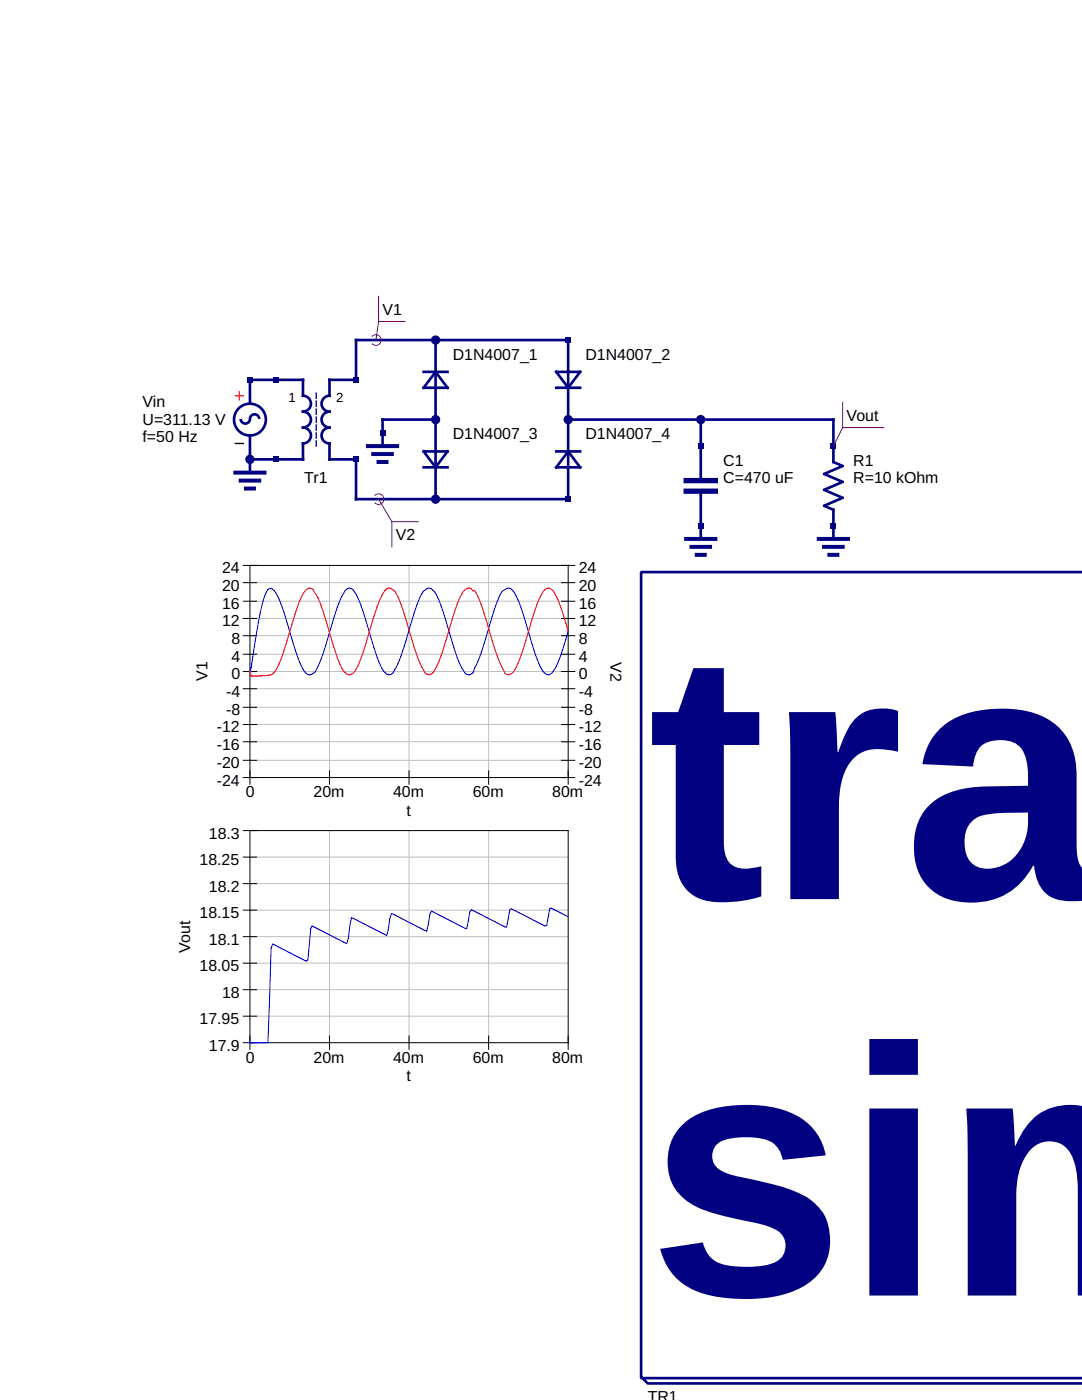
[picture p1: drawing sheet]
<svg xmlns="http://www.w3.org/2000/svg" width="216mm" height="279mm" viewBox="0 0 216 279" stroke-linecap="round" stroke-linejoin="round" font-family="sans-serif">
<g fill="none" stroke="#000080" stroke-width=".53">
<path d="M71 67.9h42.4v31.7h-42.4v-7.9h-5.3v-3.2a1.59 1.59 0 0 1-1.5-1.6 1.59 1.59 0 0 1 1.5-1.6 1.59 1.59 0 0 1-1.5-1.6 1.59 1.59 0 0 1 1.5-1.5 1.59 1.59 0 0 1-1.5-1.6 1.59 1.59 0 0 1 1.5-1.6v-3.2h5.3zM84.5 74.2h4.8M86.9 67.9v31.7M86.9 74.2l2.4 3.2h-4.8zM111 74.2h4.8l-2.4 3.2zM111 77.4h4.8M48 83.6a.93 .93 0 0 0 .9 .9 .93 .93 0 0 0 1-.9 .93 .93 0 0 1 .9-.9 .93 .93 0 0 1 .9 .9M49.9 80.6v-4.8h10.6v3.2a1.59 1.59 0 0 1 1.5 1.6 1.59 1.59 0 0 1-1.5 1.6 1.59 1.59 0 0 1 1.5 1.5 1.59 1.59 0 0 1-1.5 1.6 1.59 1.59 0 0 1 1.5 1.6 1.59 1.59 0 0 1-1.5 1.6v3.2h-10.6M49.9 86.9v7.4M84.5 93.3h4.8M84.5 90.1h4.8l-2.4 3.2zM86.9 83.7h-10.6v5.3"/>
<path d="M111 90.1h4.8M113.4 90.1l2.4 3.2h-4.8zM113.4 83.7h52.9v8.5l1.8 .8-3.7 1.6 3.7 1.6-3.7 1.6 3.7 1.6-3.7 1.5 1.9 .8v5.9M139.8 83.7v12.2M139.8 98v9.6M127.9 114.2h.1M127.9 114.2h88M127.9 114.2v160.8h88M127.9 274.8l1.3 1.3h86.7"/>
<circle cx="49.9" cy="83.7" r="3.2"/>
</g>
<path d="M47 94.3h5.8M48 95.9h3.7M49.1 97.5h1.6M73.4 89h5.8M74.5 90.6h3.7M75.5 92.2h1.6M136.9 107.6h5.8M138 109.1h3.7M139 110.7h1.6M163.4 107.6h5.8M164.4 109.1h3.7M165.5 110.7h1.6" fill="none" stroke="#000080" stroke-width=".79"/>
<path d="M63.1 78.4v10.6" fill="none" stroke="#000080" stroke-width=".26" stroke-dasharray="1.1 .5"/>
<path d="M47 79h1.6M47.8 78.2v1.6" fill="none" stroke="#f00" stroke-width=".26"/>
<path d="M47 88.5h1.6" fill="none" stroke="#000" stroke-width=".26"/>
<path d="M136.9 98h5.8M136.9 95.9h5.8" fill="none" stroke="#000080" stroke-width="1.1"/>
<path d="M75.5 59.1v5.1M74.3 67.1a1.06 1.06 0 0 1 1.5 0 1.06 1.06 0 0 1 0 1.5 1.06 1.06 0 0 1-1.5 0M75.5 64.2l-.5 3.7M75.5 64.2h5.3M74.8 98.9a1.06 1.06 0 0 1 1.5 0 1.06 1.06 0 0 1 0 1.5 1.06 1.06 0 0 1-1.5 0M75.5 99.6l2.7 4.5M78.2 104.1v5M78.2 104.1h5.3" fill="none" stroke="#800080" stroke-width=".2"/>
<g fill="#000080">
<path d="M75.8 85.9h1.1v1h-1.1z"/>
<path d="M54.6 75.3h1.1v1h-1.1z"/>
<path d="M70.5 75.3h1.1v1h-1.1z"/>
<path d="M70.5 91.1h1.1v1.1h-1.1z"/>
<path d="M54.6 91.1h1.1v1.1h-1.1z"/>
<path d="M49.3 75.3h1.1v1h-1.1z"/>
</g>
<g fill="#000080" stroke="#000080" stroke-width=".26">
<circle cx="49.9" cy="91.7" r=".79"/>
<circle cx="86.9" cy="67.9" r=".79"/>
<circle cx="86.9" cy="83.7" r=".79"/>
<circle cx="86.9" cy="99.6" r=".79"/>
<circle cx="113.4" cy="83.7" r=".79"/>
</g>
<g fill="#000080">
<path d="M112.8 67.3h1.1v1.1h-1.1z"/>
<path d="M112.8 99.1h1.1v1h-1.1z"/>
<path d="M139.3 104.4h1.1v1h-1.1z"/>
<path d="M139.3 88.5h1.1v1.1h-1.1z"/>
<path d="M165.8 104.4h1v1h-1z"/>
<path d="M165.8 88.5h1v1.1h-1z"/>
</g>
<path d="M168.1 85.3l-1.8 3.7M168.1 80.3v5M168.1 85.3h8.2" fill="none" stroke="#800080" stroke-width=".2"/>
<circle cx="139.8" cy="83.7" r=".79" fill="#000080" stroke="#000080" stroke-width=".26"/>
<g fill="none" stroke="#c0c0c0" stroke-width=".2">
<path d="M49.9 116.3h63.5M49.9 120h63.5M65.7 112.8v42.4M81.6 112.8v42.4M97.5 112.8v42.4M49.9 123.4h63.5M49.9 126.9h63.5M49.9 130.6h63.5M49.9 134h63.5M49.9 137.5h63.5M49.9 141.2h63.5M49.9 144.6h63.5"/>
<path d="M49.9 148h63.5M49.9 151.7h63.5M49.9 171.1h63.5M49.9 176.3h63.5M65.7 165.8v42.3M81.6 165.8v42.3M97.5 165.8v42.3M49.9 181.6h63.5M49.9 186.9h63.5M49.9 192.2h63.5M49.9 197.5h63.5M49.9 202.8h63.5"/>
</g>
<g fill="none" stroke="#000" stroke-width=".2">
<path d="M48.6 120h2.6M48.6 116.3h2.6M48.6 112.8h66.1M49.9 112.8v43.7M112.1 120h2.6M112.1 116.3h2.6M113.4 112.8v43.7M48.6 137.5h2.6M48.6 134h2.6M48.6 130.6h2.6M48.6 126.9h2.6M48.6 123.4h2.6"/>
<path d="M112.1 137.5h2.6M112.1 134h2.6M112.1 130.6h2.6M112.1 126.9h2.6M112.1 123.4h2.6M48.6 155.2h66.1M48.6 151.7h2.6M48.6 148h2.6M48.6 144.6h2.6M48.6 141.2h2.6M65.7 153.9v2.6M81.6 153.9v2.6"/>
<path d="M97.5 153.9v2.6M112.1 151.7h2.6M112.1 148h2.6M112.1 144.6h2.6M112.1 141.2h2.6M48.6 165.8h64.8v43.6M48.6 176.3h2.6M48.6 171.1h2.6M49.9 165.8v43.6M48.6 197.5h2.6M48.6 192.2h2.6M48.6 186.9h2.6"/>
<path d="M48.6 181.6h2.6M48.6 208.1h64.8M48.6 202.8h2.6M65.7 206.8v2.6M81.6 206.8v2.6M97.5 206.8v2.6"/>
</g>
<path d="M49.9 134h.1M113.4 126a31.5 31.5 0 0 1-3.1 8 1.05 1.05 0 0 1-.9 .7 1.05 1.05 0 0 1-1-.6 34.1 34.1 0 0 1-3.2-8.7 27.9 27.9 0 0 0-2.8-7.5 .96 .96 0 0 0-1.6-.2 2.14 2.14 0 0 0-1.3 1.7l-1 2.6-2.5 8.3-1.6 4a1.1 1.1 0 0 1-1.9-.4 27.8 27.8 0 0 1-2.6-6.8 41.7 41.7 0 0 0-3.2-9 1.26 1.26 0 0 0-1.6-.6 5.1 5.1 0 0 0-1.9 3.1l-1.3 4a43.8 43.8 0 0 1-3.1 9.1 1.23 1.23 0 0 1-1.3 1 3.9 3.9 0 0 1-1.9-2.7l-1.6-4.9a39.9 39.9 0 0 0-3.2-8.9 1.04 1.04 0 0 0-.9-.8 1.04 1.04 0 0 0-1 .5 26.9 26.9 0 0 0-2.9 7.5 38.5 38.5 0 0 1-3.2 8.8l-.3 .1a1 1 0 0 1-1.7-.2 35.1 35.1 0 0 1-3.2-8.8 27.8 27.8 0 0 0-2.9-7.4l-.6-.5h-.3a3.9 3.9 0 0 0-1.3 2.5 133.5 133.5 0 0 0-2.3 13l-.3 1.1M113.4 183l-3.4-1.8-.3 .1-.6 3.4-.3 .1-6.8-3.4-.3 .2-.6 3.4h-.3l-6.7-3.4-.3 .3-.7 3.5-7-3.6-.3 .7-.7 3.3-7-3.5-.9 4.4-7.1-3.6-.6 4.2-.3 1-6.9-3.5-.3 .5-.6 6.2-.3 .3-6.7-3.4-.3 .9-.6 18.8h-3.6" fill="none" stroke="#00f" stroke-width=".2"/>
<path d="M49.9 134h.1M113.4 126l-.2-.6a29.5 29.5 0 0 0-2.9-7.5 1.06 1.06 0 0 0-.9-.5 1.06 1.06 0 0 0-1 .6 24.3 24.3 0 0 0-2.5 6.6l-1 3.2a22.1 22.1 0 0 1-2.5 6.4 1.04 1.04 0 0 1-1.6 .2 41.5 41.5 0 0 1-3.5-9.8 28 28 0 0 0-2.6-6.8l-.3 .1a.92 .92 0 0 0-1.6-.2 15.1 15.1 0 0 0-2.6 5.9l-.3 1a44.5 44.5 0 0 1-3.2 9.1 1.13 1.13 0 0 1-1.1 1 1.13 1.13 0 0 1-1.1-1 48.5 48.5 0 0 1-3.5-10.1l-1.3-3.8a4.3 4.3 0 0 0-1.6-2.3 1.11 1.11 0 0 0-1.6 .8 48.6 48.6 0 0 0-3.5 10.1 15.7 15.7 0 0 1-2.5 5.9 .97 .97 0 0 1-1.6-.1 17.2 17.2 0 0 1-2.6-6.1 59.7 59.7 0 0 0-3.2-9.4l-.6-1a1.01 1.01 0 0 0-1.7 .3 24.3 24.3 0 0 0-2.6 6.6l-.9 3.2a21.3 21.3 0 0 1-2.6 6.4 3.6 3.6 0 0 1-2.5 .7h-1.6a.37 .37 0 0 1-.6-.3l-.1-.6" fill="none" stroke="#f00" stroke-width=".2"/>
<g font-size="70.6" fill="#000080">
<text x="129.2" y="179.4">tra</text>
<text x="129.2" y="258.6">sim</text>
</g>
<g font-size="3.2">
<text x="76.3" y="62.8">V1</text>
<text x="90.4" y="71.8">D1N4007_1</text>
<text x="116.8" y="71.8">D1N4007_2</text>
<text x="28.4" y="81.3">Vin</text>
<text x="168.9" y="84">Vout</text>
<text x="28.4" y="84.8">U=311.13 V</text>
<text x="28.4" y="88.2">f=50 Hz</text>
<text x="90.4" y="87.7">D1N4007_3</text>
<text x="116.8" y="87.7">D1N4007_4</text>
<text x="144.3" y="93">C1</text>
<text x="170.3" y="93">R1</text>
<text x="60.7" y="96.4">Tr1</text>
<text x="144.3" y="96.4">C=470 uF</text>
<text x="170.3" y="96.4">R=10 kOhm</text>
<text x="79" y="107.8">V2</text>
<text x="44.3" y="117.9">20</text>
<text x="44.3" y="114.4">24</text>
<text x="115.5" y="117.9">20</text>
<text x="115.5" y="114.4">24</text>
<text x="44.3" y="125">12</text>
<text x="44.3" y="121.6">16</text>
<text x="115.5" y="125">12</text>
<text x="115.5" y="121.6">16</text>
<text x="46.2" y="128.5">8</text>
<text x="115.5" y="128.5">8</text>
<text x="41.4" y="135.9" transform="rotate(-90 41.4 135.9)">V1</text>
<text x="46.2" y="135.6">0</text>
<text x="46.2" y="132.2">4</text>
<text x="115.5" y="135.6">0</text>
<text x="115.5" y="132.2">4</text>
<text x="121.8" y="132.2" transform="rotate(90 121.8 132.2)">V2</text>
<text x="45.1" y="142.7">-8</text>
<text x="45.1" y="139">-4</text>
<text x="115.5" y="142.7">-8</text>
<text x="115.5" y="139">-4</text>
<text x="43.3" y="149.6">-16</text>
<text x="43.3" y="146.2">-12</text>
<text x="115.5" y="149.6">-16</text>
<text x="115.5" y="146.2">-12</text>
<text x="43.3" y="153.3">-20</text>
<text x="115.5" y="153.3">-20</text>
<text x="43.3" y="156.8">-24</text>
<text x="49.1" y="159.1">0</text>
<text x="62.6" y="159.1">20m</text>
<text x="78.4" y="159.1">40m</text>
<text x="94.3" y="159.1">60m</text>
<text x="110.2" y="159.1">80m</text>
<text x="115.5" y="156.8">-24</text>
<text x="41.7" y="167.3">18.3</text>
<text x="81.1" y="162.9">t</text>
<text x="39.8" y="172.6">18.25</text>
<text x="41.7" y="177.9">18.2</text>
<text x="39.8" y="183.2">18.15</text>
<text x="38" y="190.1" transform="rotate(-90 38 190.1)">Vout</text>
<text x="41.7" y="188.5">18.1</text>
<text x="39.8" y="193.8">18.05</text>
<text x="44.3" y="199.1">18</text>
<text x="39.8" y="204.4">17.95</text>
<text x="41.7" y="209.7">17.9</text>
<text x="49.1" y="212.1">0</text>
<text x="62.6" y="212.1">20m</text>
<text x="78.4" y="212.1">40m</text>
<text x="81.1" y="215.8">t</text>
<text x="94.3" y="212.1">60m</text>
<text x="110.2" y="212.1">80m</text>
<text x="129.2" y="279.8">TR1</text>
</g>
<g font-size="2.6">
<text x="57.5" y="80.3">1</text>
<text x="67.1" y="80.3">2</text>
</g>
</svg>
